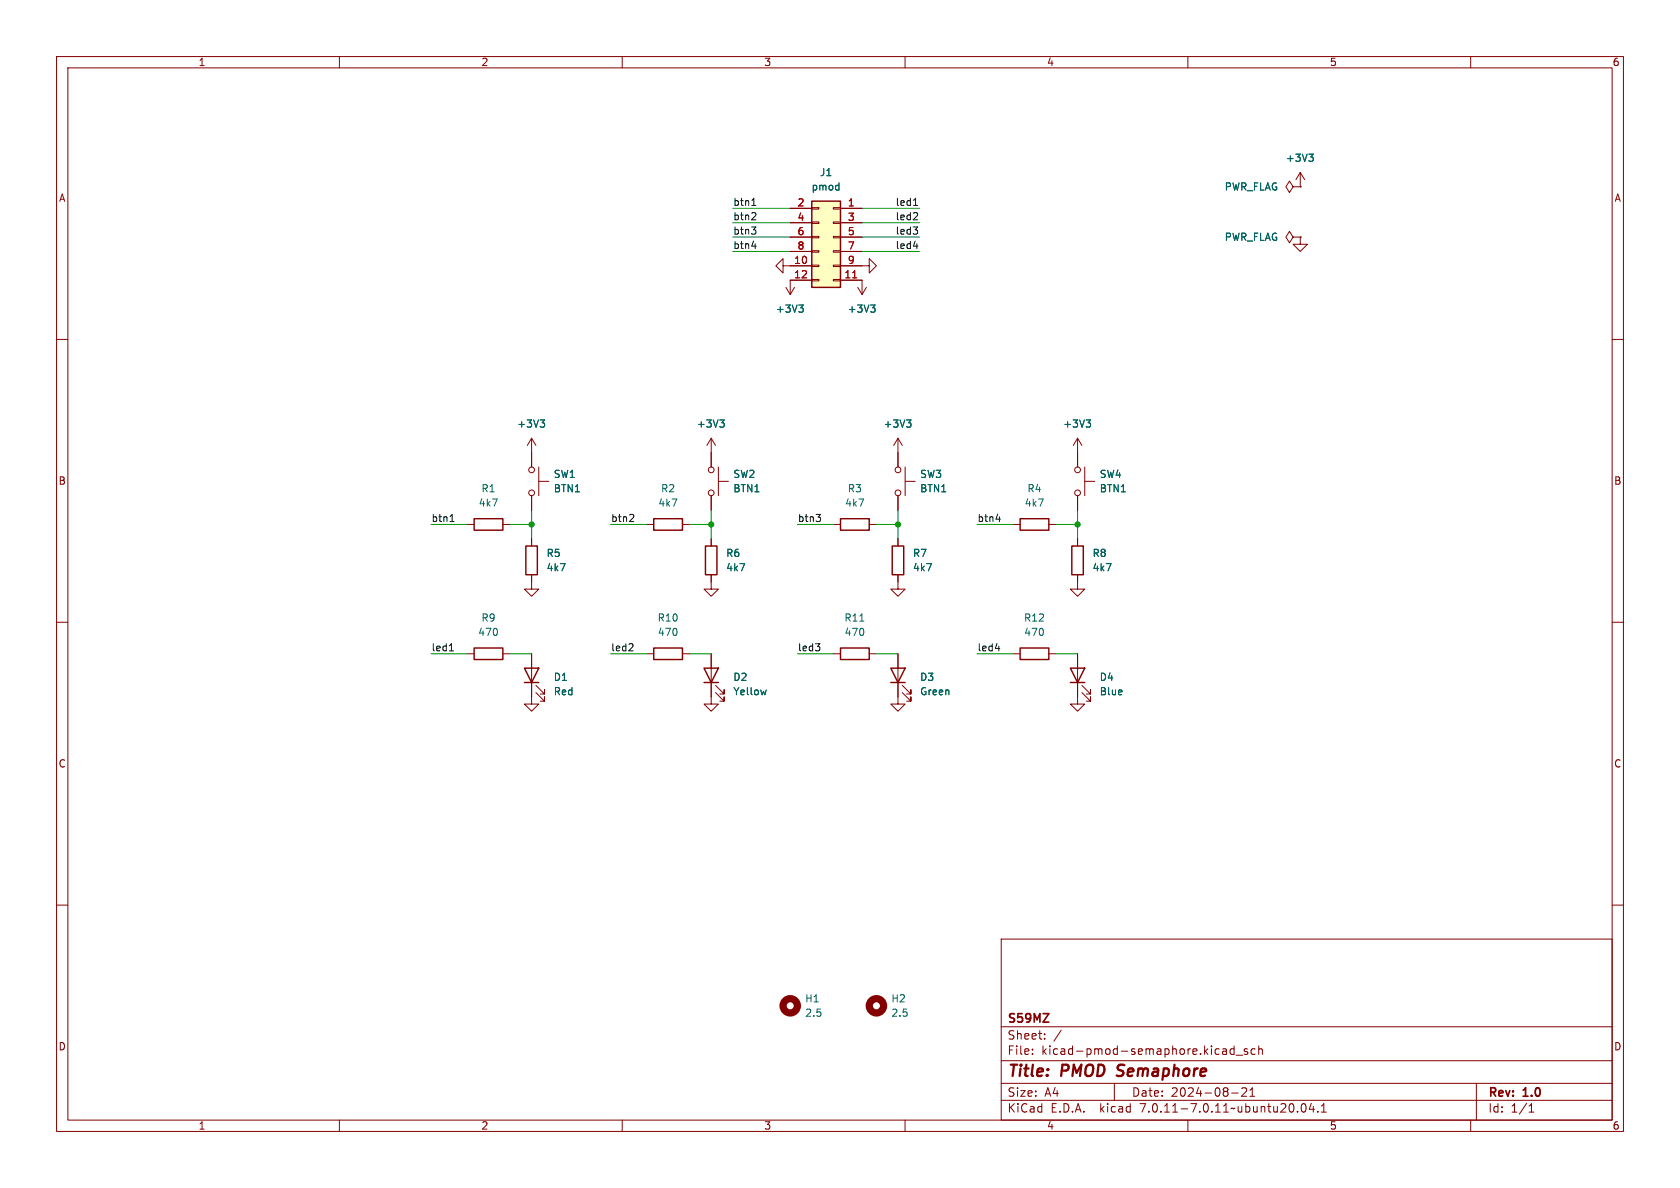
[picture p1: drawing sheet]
<svg xmlns="http://www.w3.org/2000/svg" width="297mm" height="210mm" viewBox="0 0 297 210" stroke-linecap="round" stroke-linejoin="round" font-family="sans-serif">
<g fill="none" stroke="#840000" stroke-width=".18">
<path d="M10 10h277v190h-277zM12 12h273v186h-273zM60 10v2M110 10v2M160 10v2M210 10v2M260 10v2M139.7 36.8h3.8M139.7 39.4h3.8M143.5 39.2h1.3v.3h-1.3zM143.5 36.7h1.3v.3h-1.3zM147.3 39.2h1.3v.3h-1.3z"/>
<path d="M147.3 36.7h1.3v.3h-1.3zM148.6 36.8h3.8M148.6 39.4h3.8M228.6 33l-.6-1-.7 1 .7 1 .6-1h1.3M229.9 33h.1M229.9 30.5l-.8 1.3M229.9 30.5v2.5M229.9 30.5l.7 1.3M10 60h2M138.4 47v1.3l-1.2-1.3 1.2-1.3v1.3h5.1M138.9 50.8l.8 1.3M139.7 41.9h3.8"/>
<path d="M139.7 44.5h3.8M140.5 50.8l-.8 1.3M143.5 49.4h1.3v.3h-1.3zM143.5 46.9h1.3v.2h-1.3zM143.5 44.3h1.3v.3h-1.3zM143.5 41.8h1.3v.2h-1.3zM143.5 49.5h-3.8v2.6M147.3 49.4h1.3v.3h-1.3zM147.3 46.9h1.3v.2h-1.3zM147.3 44.3h1.3v.3h-1.3zM147.3 41.8h1.3v.2h-1.3zM148.6 47h5.1v-1.3l1.2 1.3-1.2 1.3v-1.3"/>
<path d="M148.6 49.5h3.8v2.6M148.6 41.9h3.8M148.6 44.5h3.8M151.6 50.8l.8 1.3M153.2 50.8l-.8 1.3M228.6 41.9l-.6-1-.7 1 .7 1 .6-1h1.3M229.9 41.9v1.3h1.2l-1.2 1.3-1.3-1.3h1.3M229.9 41.9h.1M285 60h2M94 77.5l-.8 1.2M94 77.5v5.1M94 77.5l.7 1.2"/>
<path d="M125.7 77.5v5.1M125.7 77.5l-.7 1.2M125.7 77.5l.8 1.2M158.7 77.5v5.1M158.7 77.5l-.7 1.2M158.7 77.5l.8 1.2M190.5 77.5v5.1M190.5 77.5l-.8 1.2M190.5 77.5l.8 1.2M82.5 92.7h1.3M88.9 92.7h1.3M94 87.6v2.6"/>
<path d="M94 95.3v1.2M95.2 85.1h1.8M95.2 82.6v5M114.3 92.7h1.3M120.6 92.7h1.3M125.7 87.6v2.6M125.7 95.3v1.2M127 85.1h1.8M127 82.6v5M147.3 92.7h1.3M153.7 92.7h1.2M158.7 87.6v2.6"/>
<path d="M158.7 95.3v1.2M160 85.1h1.8M160 82.6v5M179.1 92.7h1.2M185.4 92.7h1.3M190.5 87.6v2.6M190.5 95.3v1.2M191.8 85.1h1.7M191.8 82.6v5M10 110h2M82.5 115.6h1.3M88.9 115.6h1.3"/>
<path d="M94 115.6v8.9h1.2l-1.2 1.2-1.3-1.2h1.3M94 101.6v2.5h1.2l-1.2 1.3-1.3-1.3h1.3M114.3 115.6h1.3M120.6 115.6h1.3M125.7 101.6v2.5h1.3l-1.3 1.3-1.2-1.3h1.2M125.7 115.6v8.9h1.3l-1.3 1.2-1.2-1.2h1.2M147.3 115.6h1.3M153.7 115.6h1.2M158.7 101.6v2.5h1.3l-1.3 1.3-1.2-1.3h1.2M158.7 115.6v8.9h1.3l-1.3 1.2-1.2-1.2h1.2M179.1 115.6h1.2M185.4 115.6h1.3"/>
<path d="M190.5 115.6v8.9h1.3l-1.3 1.2-1.3-1.2h1.3M190.5 101.6v2.5h1.3l-1.3 1.3-1.3-1.3h1.3M285 110h2M94.7 122.4l1.6 1.6v-.8v.8h-.8M94.7 121.2l1.6 1.5v-.8v.8h-.8M126.5 122.4l1.5 1.6v-.8v.8h-.7M126.5 121.2l1.5 1.5v-.8v.8h-.7M159.5 122.4l1.5 1.6v-.8v.8h-.7M159.5 121.2l1.5 1.5v-.8v.8h-.7M191.3 122.4l1.5 1.6v-.8v.8h-.8M191.3 121.2l1.5 1.5v-.8v.8h-.8M10 160h2"/>
<path d="M285 160h2M177 166h108v32h-108zM60 198v2M110 198v2M160 198v2M177 194.5h108M177 191.5h108M177 187.5h108M177 181.5h108M182.5 186.3v.1M182.5 185.5v.1M184.7 183.6v.1"/>
<path d="M184.7 182.8v.1M187.6 182.1l-1.3 2M197 191.5v3M210 198v2M216.3 185.4l.4 .1 .1 .9M216.8 186.3l-.5 .1M216.8 185.8h-.5M217.7 193.2h1.2M218.2 185.5l-.5-.1-.2 .3v.4l.1 .2h.6M218.2 184.9v1.5M218.5 186.5h1.2M219.5 192.4l.6-.1 .2 .1 .1 .3-.9 1.1h.9"/>
<path d="M220.5 185.5l-.3-.1-.2 .2v.2l.5 .2v.3h-.5M221 193.8h.8M221 192.7l.4-.4v1.5M221.9 185.5l-.4-.1-.3 .3v.4l.1 .2h.6M222.5 185.5l.2-.1 .4 .1 .1 .9M222.5 184.9v1.5M229.4 196.5v.1M230.2 195.2l.2-.1a.81 .81 0 0 1 .6 .6 .81 .81 0 0 1-.3 .8l-.2 .1a.81 .81 0 0 1-.3-1.4zM231.8 195l-.3 1.1h.9M232.2 195.6v1M233 196.5v.1M233.6 196.6h.9"/>
<path d="M233.6 195.5l.4-.4v1.5M260 198v2M261 191.5v6.5M270.3 196.6h.9M270.3 195.5l.4-.4v1.5"/>
<circle cx="94" cy="83.1" r=".51"/>
<circle cx="94" cy="87.1" r=".51"/>
<circle cx="125.7" cy="83.1" r=".51"/>
<circle cx="125.7" cy="87.1" r=".51"/>
<circle cx="158.8" cy="83.1" r=".51"/>
<circle cx="158.8" cy="87.1" r=".51"/>
<circle cx="190.5" cy="83.1" r=".51"/>
<circle cx="190.5" cy="87.1" r=".51"/>
</g>
<path d="M197.4 190.1l.3 .1M197.7 188.4l-.1 .2v.4" fill="none" stroke="#840000" stroke-width=".4"/>
<g fill="none" stroke="#840000" stroke-width=".25">
<path d="M143.5 35.6h5.1v15.2h-5.1zM83.8 91.7h5.1v2h-5.1zM93 96.5h2v5.1h-2zM115.6 91.7h5v2h-5zM124.7 96.5h2v5.1h-2zM148.6 91.7h5.1v2h-5.1zM157.7 96.5h2.1v5.1h-2.1zM180.3 91.7h5.1v2h-5.1zM189.5 96.5h2v5.1h-2zM83.8 114.6h5.1v2h-5.1zM92.7 118.1h2.5l-1.2 2.6zM115.6 114.6h5v2h-5z"/>
<path d="M124.5 118.1h2.5l-1.3 2.6zM148.6 114.6h5.1v2h-5.1zM157.5 118.1h2.5l-1.3 2.6zM180.3 114.6h5.1v2h-5.1zM189.2 118.1h2.6l-1.3 2.6zM92.7 120.7h2.5M124.5 120.7h2.5M157.5 120.7h2.5M189.2 120.7h2.6"/>
</g>
<g fill="none" stroke="#006464" stroke-width=".18">
<path d="M231.4 27.2h.8l-.5 .5M231.9 27.7l.3 .3v.3l-.3 .2M141.2 53.9h.8l-.4 .5M141.8 54.4l.2 .2v.3l-.2 .3M153.9 53.9h.8l-.4 .5M154.5 54.4l.2 .2v.3l-.2 .3M95.5 74.2h.8l-.4 .5M96 74.7l.3 .3v.3l-.3 .2M127.2 74.2h.8l-.4 .5M127.8 74.7l.2 .3v.3l-.2 .2M160.3 74.2h.7l-.4 .5M160.8 74.7l.2 .3v.3l-.2 .2"/>
<path d="M192 74.2h.8l-.4 .5M192.6 74.7l.2 .3v.3l-.2 .2M152 109.8h.7M135.5 122l-.3 .8"/>
</g>
<g fill="none" stroke="#840000" stroke-width="1.3">
<circle cx="139.7" cy="177.8" r="1.27"/>
<circle cx="154.9" cy="177.8" r="1.27"/>
</g>
<path d="M143.5 35.6h5.1v15.2h-5.1z" fill="#ffffc2" stroke="#ffffc2" stroke-width=".18"/>
<path d="M150.7 49.1h.8" fill="none" stroke="#a90000" stroke-width=".18"/>
<g fill="none" stroke="#0f0f0f" stroke-width=".18">
<path d="M132.9 36.3h.7M133.1 35.2l.2-.2v1.3M133.5 37.6l.1 .2v.3l-.8 .8h.8M161.5 36.3h.7M162.1 37.6l.1 .2v.3l-.8 .8h.8M132.8 40.1h.8l-.4 .5M132.9 43.5h.8M133.5 40.7l.1 .2-.1 .4M161.4 40.1h.8l-.4 .5M161.5 43.5h.8M162.1 40.7l.1 .2-.1 .4M79.6 92.2h.7"/>
<path d="M79.8 91.1l.1-.2v1.3M111.9 91l.1 .2v.3l-.7 .7h.7M144.3 90.9h.8l-.5 .5M144.9 91.5l.2 .2-.2 .4M176.1 91.8h.8M79.4 115.1h.8M111.8 113.8l.1 .2v.3l-.8 .8h.8M144.2 113.8h.7l-.4 .5M144.8 114.3l.1 .2-.1 .5M176 114.6h.8"/>
</g>
<g fill="none" stroke="#009600" stroke-width=".18">
<path d="M129.5 39.4h10.2M129.5 36.8h10.2M152.4 39.4h10.2M152.4 36.8h10.2M129.5 41.9h10.2M129.5 44.5h10.2M152.4 41.9h10.2M152.4 44.5h10.2M76.2 92.7h6.3M90.2 92.7h3.8M94 90.2v5.1M107.9 92.7h6.4"/>
<path d="M121.9 92.7h3.8M125.7 90.2v5.1M141 92.7h6.3M154.9 92.7h3.8M158.7 90.2v5.1M172.7 92.7h6.4M186.7 92.7h3.8M190.5 90.2v5.1M76.2 115.6h6.3M90.2 115.6h3.8M107.9 115.6h6.4M121.9 115.6h3.8"/>
<path d="M141 115.6h6.3M154.9 115.6h3.8M172.7 115.6h6.4M186.7 115.6h3.8"/>
</g>
<g fill="#009600" stroke="#009600" stroke-width=".18">
<circle cx="125.7" cy="92.7" r=".46"/>
<circle cx="94" cy="92.7" r=".46"/>
<circle cx="158.7" cy="92.7" r=".46"/>
<circle cx="190.5" cy="92.7" r=".46"/>
</g>
<g font-size="2.8" fill="#840000">
<text x="178" y="190.9">Title:</text>
<text x="187.7" y="190.9">PMOD</text>
<text x="198.4" y="190.9">Semaphore</text>
</g>
<g font-size="2.1" fill="#840000">
<text x="178" y="184">Sheet:</text>
<text x="178" y="181.2">S59MZ</text>
<text x="178" y="186.7">File:</text>
<text x="184.1" y="186.7">kicad-pmod-semaphore.kicad_sch</text>
<text x="178" y="196.9">KiCad</text>
<text x="178" y="194.1">Size:</text>
<text x="184.7" y="194.1">A4</text>
<text x="185.7" y="196.9">E.D.A.</text>
<text x="194.6" y="196.9">kicad</text>
<text x="200" y="194.1">Date:</text>
<text x="201.8" y="196.9">7.0.11-7.0.11~ubuntu20.04.1</text>
<text x="207" y="194.1">2024-08-21</text>
<text x="263" y="194.3">Rev:</text>
<text x="263" y="196.9">Id:</text>
<text x="267.1" y="196.9">1/1</text>
<text x="269.4" y="194.3">1.0</text>
</g>
<g font-size="1.8" fill="#840000">
<text x="35" y="11.9">1</text>
<text x="85" y="11.9">2</text>
<text x="135" y="11.9">3</text>
<text x="185" y="11.9">4</text>
<text x="235" y="11.9">5</text>
<text x="285" y="11.9">6</text>
<text x="10.3" y="35.9">A</text>
<text x="285.3" y="35.9">A</text>
<text x="10.3" y="85.9">B</text>
<text x="285.3" y="85.9">B</text>
<text x="10.3" y="135.9">C</text>
<text x="285.3" y="135.9">C</text>
<text x="10.3" y="185.9">D</text>
<text x="285.3" y="185.9">D</text>
<text x="35" y="199.9">1</text>
<text x="85" y="199.9">2</text>
<text x="135" y="199.9">3</text>
<text x="185" y="199.9">4</text>
<text x="235" y="199.9">5</text>
<text x="285" y="199.9">6</text>
</g>
<g font-size="1.8" fill="#006464">
<text x="227.2" y="28.8">+3V3</text>
<text x="143.4" y="33.9">pmod</text>
<text x="144.9" y="31.3">J1</text>
<text x="216.4" y="33.9">PWR_FLAG</text>
<text x="216.4" y="42.8">PWR_FLAG</text>
<text x="137.1" y="55.5">+3V3</text>
<text x="149.8" y="55.5">+3V3</text>
<text x="91.3" y="75.8">+3V3</text>
<text x="123.1" y="75.8">+3V3</text>
<text x="156.1" y="75.8">+3V3</text>
<text x="187.9" y="75.8">+3V3</text>
<text x="84.5" y="89.8">4k7</text>
<text x="85" y="87.2">R1</text>
<text x="97.8" y="84.7">SW1</text>
<text x="97.8" y="87.2">BTN1</text>
<text x="116.3" y="89.8">4k7</text>
<text x="116.8" y="87.2">R2</text>
<text x="129.5" y="84.7">SW2</text>
<text x="129.5" y="87.2">BTN1</text>
<text x="149.3" y="89.8">4k7</text>
<text x="149.8" y="87.2">R3</text>
<text x="162.6" y="84.7">SW3</text>
<text x="162.6" y="87.2">BTN1</text>
<text x="181.1" y="89.8">4k7</text>
<text x="181.5" y="87.2">R4</text>
<text x="194.3" y="84.7">SW4</text>
<text x="194.3" y="87.2">BTN1</text>
<text x="96.5" y="98.7">R5</text>
<text x="96.5" y="101.2">4k7</text>
<text x="128.3" y="98.7">R6</text>
<text x="128.3" y="101.2">4k7</text>
<text x="161.3" y="98.7">R7</text>
<text x="161.3" y="101.2">4k7</text>
<text x="193" y="98.7">R8</text>
<text x="193" y="101.2">4k7</text>
<text x="84.4" y="112.6">470</text>
<text x="85" y="110.1">R9</text>
<text x="116.2" y="110.1">R10</text>
<text x="116.2" y="112.6">470</text>
<text x="149.2" y="110.1">R11</text>
<text x="149.2" y="112.6">470</text>
<text x="180.9" y="110.1">R12</text>
<text x="181" y="112.6">470</text>
<text x="97.8" y="120.6">D1</text>
<text x="97.8" y="123.1">Red</text>
<text x="129.5" y="120.6">D2</text>
<text x="129.5" y="123.1">Yellow</text>
<text x="162.6" y="120.6">D3</text>
<text x="162.6" y="123.1">Green</text>
<text x="194.3" y="120.6">D4</text>
<text x="194.3" y="123.1">Blue</text>
<text x="142.2" y="177.4">H1</text>
<text x="142.2" y="179.9">2.5</text>
<text x="157.5" y="177.4">H2</text>
<text x="157.5" y="179.9">2.5</text>
</g>
<g font-size="1.8" fill="#0f0f0f">
<text x="129.5" y="36.5">btn1</text>
<text x="129.5" y="39">btn2</text>
<text x="129.5" y="41.6">btn3</text>
<text x="158.2" y="41.6">led3</text>
<text x="158.2" y="36.5">led1</text>
<text x="158.2" y="39">led2</text>
<text x="129.5" y="44.1">btn4</text>
<text x="158.2" y="44.1">led4</text>
<text x="76.2" y="92.4">btn1</text>
<text x="107.9" y="92.4">btn2</text>
<text x="141" y="92.4">btn3</text>
<text x="172.7" y="92.4">btn4</text>
<text x="76.2" y="115.2">led1</text>
<text x="107.9" y="115.2">led2</text>
<text x="141" y="115.2">led3</text>
<text x="172.7" y="115.2">led4</text>
</g>
<g font-size="1.8" fill="#a90000">
<text x="140.9" y="36.6">2</text>
<text x="140.9" y="39.1">4</text>
<text x="140.9" y="41.7">6</text>
<text x="149.8" y="36.6">1</text>
<text x="149.8" y="39.1">3</text>
<text x="149.8" y="41.7">5</text>
<text x="140.3" y="46.7">10</text>
<text x="140.9" y="44.2">8</text>
<text x="149.8" y="44.2">7</text>
<text x="149.8" y="46.7">9</text>
<text x="140.3" y="49.3">12</text>
<text x="149.2" y="49.3">11</text>
</g>
</svg>
